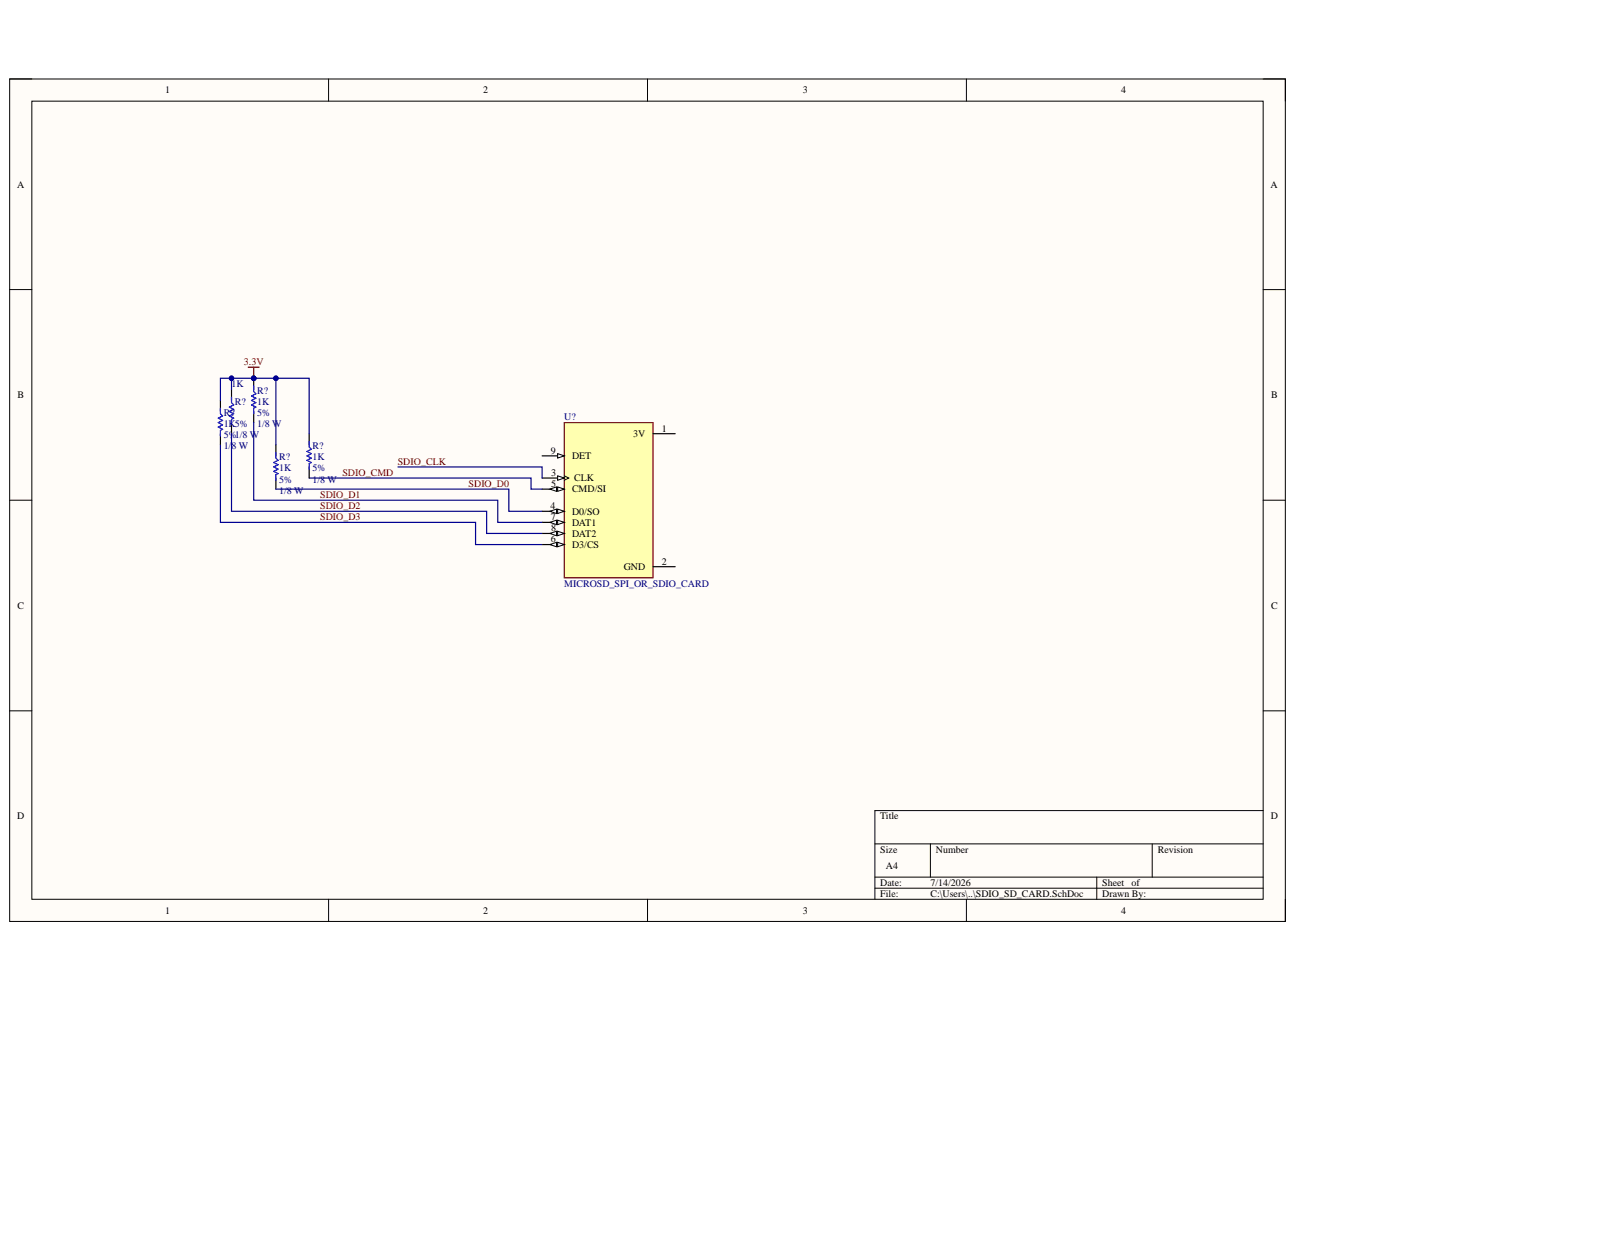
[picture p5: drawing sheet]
<svg xmlns="http://www.w3.org/2000/svg" width="349mm" height="270mm" viewBox="0 0 349 270" stroke-linecap="round" stroke-linejoin="round" font-family="sans-serif">
<path d="M2.1 17h274.7v181.5h-274.7z" fill-rule="evenodd" fill="#fffcf8"/>
<path d="M2.1 17h274.7v181.5h-274.7z" fill="none" stroke="#000" stroke-width=".22"/>
<path d="M6.9 21.8h265.1v171.9h-265.1z" fill-rule="evenodd" fill="#fffcf8"/>
<g fill="none" stroke="#000" stroke-width=".22">
<path d="M2.1 17h4.8M70.7 17v4.8M139.4 17v4.8M208.1 17v4.8M272 17h4.8v4.8M6.9 21.8h265.1v171.9h-265.1zM2.1 62.4h4.8M272 62.4h4.8M2.1 107.7h4.8M272 107.7h4.8M2.1 153.1h4.8M272 153.1h4.8"/>
<path d="M272 174.6h-83.6v19.1M70.8 193.7v4.8M139.4 193.7v4.8M188.4 181.8h83.6M188.4 188.9h83.6M188.4 191.3h83.6M200.3 181.8v7.1M208.1 193.7v4.8M236.2 188.9v4.8M248.1 181.8v7.1M276.8 193.7v4.8"/>
</g>
<path d="M121.5 91h19.1v33.4h-19.1z" fill-rule="evenodd" fill="#ffffb0"/>
<path d="M121.5 91h19.1v33.4h-19.1z" fill="none" stroke="#800000" stroke-width=".25"/>
<path d="M116.7 98.2h4.8" fill="none" stroke="#000" stroke-width=".25"/>
<path d="M120.1 97.7l1.4 .5-1.4 .5z" fill="#f8fcff"/>
<path d="M120.1 97.7l1.4 .5-1.4 .5z" fill="none" stroke="#000" stroke-width=".22"/>
<path d="M116.7 103h4.8" fill="none" stroke="#000" stroke-width=".25"/>
<path d="M120.1 102.5l1.4 .5-1.4 .4z" fill="#f8fcff"/>
<path d="M120.1 102.5l1.4 .5-1.4 .4zM121.5 102.5l1 .5-1 .4" fill="none" stroke="#000" stroke-width=".22"/>
<path d="M116.7 105.4h4.8" fill="none" stroke="#000" stroke-width=".25"/>
<path d="M120.1 104.9l1.4 .5-1.4 .4z" fill="#f8fcff"/>
<path d="M120.1 104.9l1.4 .5-1.4 .4z" fill="none" stroke="#000" stroke-width=".22"/>
<path d="M118.4 105.4l1.4-.5v.9z" fill="#f8fcff"/>
<path d="M118.4 105.4l1.4-.5v.9z" fill="none" stroke="#000" stroke-width=".22"/>
<path d="M116.7 110.1h4.8" fill="none" stroke="#000" stroke-width=".25"/>
<path d="M120.1 109.7l1.4 .4-1.4 .5z" fill="#f8fcff"/>
<path d="M120.1 109.7l1.4 .4-1.4 .5z" fill="none" stroke="#000" stroke-width=".22"/>
<path d="M118.4 110.1l1.4-.4v.9z" fill="#f8fcff"/>
<path d="M118.4 110.1l1.4-.4v.9z" fill="none" stroke="#000" stroke-width=".22"/>
<path d="M116.7 112.5h4.8" fill="none" stroke="#000" stroke-width=".25"/>
<path d="M120.1 112l1.4 .5-1.4 .5z" fill="#f8fcff"/>
<path d="M120.1 112l1.4 .5-1.4 .5z" fill="none" stroke="#000" stroke-width=".22"/>
<path d="M118.4 112.5l1.4-.5v1z" fill="#f8fcff"/>
<path d="M118.4 112.5l1.4-.5v1z" fill="none" stroke="#000" stroke-width=".22"/>
<path d="M116.7 114.9h4.8" fill="none" stroke="#000" stroke-width=".25"/>
<path d="M120.1 114.4l1.4 .5-1.4 .5z" fill="#f8fcff"/>
<path d="M120.1 114.4l1.4 .5-1.4 .5z" fill="none" stroke="#000" stroke-width=".22"/>
<path d="M118.4 114.9l1.4-.5v1z" fill="#f8fcff"/>
<path d="M118.4 114.9l1.4-.5v1z" fill="none" stroke="#000" stroke-width=".22"/>
<path d="M116.7 117.3h4.8" fill="none" stroke="#000" stroke-width=".25"/>
<path d="M120.1 116.8l1.4 .5-1.4 .5z" fill="#f8fcff"/>
<path d="M120.1 116.8l1.4 .5-1.4 .5z" fill="none" stroke="#000" stroke-width=".22"/>
<path d="M118.4 117.3l1.4-.5v1z" fill="#f8fcff"/>
<path d="M118.4 117.3l1.4-.5v1z" fill="none" stroke="#000" stroke-width=".22"/>
<path d="M140.6 93.4h4.8M140.6 122.1h4.8" fill="none" stroke="#000" stroke-width=".25"/>
<circle cx="54.6" cy="81.5" r=".48" fill="#000080"/>
<circle cx="54.6" cy="81.5" r=".48" fill="none" stroke="#000080" stroke-width=".22"/>
<path d="M54.6 81.5v2.4" fill="none" stroke="#000" stroke-width=".25"/>
<circle cx="54.6" cy="81.5" r=".48" fill="#000080"/>
<circle cx="54.6" cy="81.5" r=".48" fill="none" stroke="#000080" stroke-width=".22"/>
<path d="M47.5 86.3v2.3M47.5 93.4v2.4M49.8 83.9v2.4M49.8 91v2.4M54.6 88.6v2.4M59.4 95.8v2.4M59.4 103v2.4" fill="none" stroke="#000" stroke-width=".25"/>
<path d="M47.5 87.9v1.2l.4 .5-.9 .5 .9 .4-.9 .5 .9 .5-.9 .5 .9 .5-.4 .2v1.2M49.8 85.5v1.2l.5 .5-.9 .5 .9 .5-.9 .4 .9 .5-.9 .5 .9 .5-.5 .2v1.2M54.6 83.1v1.2l.5 .5-1 .5 1 .5-1 .5 1 .4-1 .5 1 .5-.5 .2v1.2M59.4 97.5v1.2l.5 .4-1 .5 1 .5-1 .5 1 .5-1 .4 1 .5-.5 .2v1.2" fill="none" stroke="#00f" stroke-width=".25"/>
<path d="M47.5 95.8v16.7h54.9v4.8h14.3M49.8 93.4v16.7h55v4.8h11.9M49.8 83.9v-2.4h9.6v14.3M54.6 91v16.7h52.6v4.8h9.5M59.4 105.4h50.2v4.7h7.1M85.7 100.6h31v2.4" fill="none" stroke="#000080" stroke-width=".25"/>
<circle cx="59.4" cy="81.5" r=".48" fill="#000080"/>
<circle cx="59.4" cy="81.5" r=".48" fill="none" stroke="#000080" stroke-width=".22"/>
<circle cx="54.6" cy="81.5" r=".48" fill="#000080"/>
<circle cx="54.6" cy="81.5" r=".48" fill="none" stroke="#000080" stroke-width=".22"/>
<circle cx="49.8" cy="81.5" r=".48" fill="#000080"/>
<circle cx="49.8" cy="81.5" r=".48" fill="none" stroke="#000080" stroke-width=".22"/>
<path d="M49.8 81.5h-2.3v4.8" fill="none" stroke="#000080" stroke-width=".25"/>
<circle cx="49.8" cy="81.5" r=".48" fill="#000080"/>
<circle cx="49.8" cy="81.5" r=".48" fill="none" stroke="#000080" stroke-width=".22"/>
<path d="M53.4 79.1h2.4M54.6 79.1v2.4" fill="none" stroke="#800000" stroke-width=".25"/>
<circle cx="54.6" cy="81.5" r=".48" fill="#000080"/>
<circle cx="54.6" cy="81.5" r=".48" fill="none" stroke="#000080" stroke-width=".22"/>
<path d="M59.4 81.5h7.2v11.9M66.6 103h47.7v2.4h2.4" fill="none" stroke="#000080" stroke-width=".25"/>
<path d="M66.6 93.4v2.4M66.6 100.6v2.4" fill="none" stroke="#000" stroke-width=".25"/>
<path d="M66.6 95.1v1.2l.4 .5-.9 .4 .9 .5-.9 .5 .9 .5-.9 .4 .9 .5-.4 .3v1.2" fill="none" stroke="#00f" stroke-width=".25"/>
<circle cx="59.4" cy="81.5" r=".48" fill="#000080"/>
<circle cx="59.4" cy="81.5" r=".48" fill="none" stroke="#000080" stroke-width=".22"/>
<g font-size="2.2">
<text x="35.6" y="20.1">1</text>
<text x="104.1" y="20.1">2</text>
<text x="172.9" y="20.1">3</text>
<text x="241.4" y="20.1">4</text>
<text x="3.7" y="40.4">A</text>
<text x="273.6" y="40.4">A</text>
<text x="3.8" y="85.8">B</text>
<text x="273.7" y="85.8">B</text>
<text x="136.3" y="94.1">3V</text>
<text x="142.5" y="93">1</text>
<text x="118.6" y="97.7">9</text>
<text x="123.2" y="98.9">DET</text>
<text x="118.6" y="104.9">5</text>
<text x="118.7" y="102.5">3</text>
<text x="123.2" y="106">CMD/SI</text>
<text x="123.6" y="103.7">CLK</text>
<text x="118.6" y="109.6">4</text>
<text x="118.6" y="112">7</text>
<text x="123.2" y="110.9">D0/SO</text>
<text x="123.2" y="113.2">DAT1</text>
<text x="118.6" y="116.8">6</text>
<text x="118.6" y="114.4">8</text>
<text x="123.2" y="115.6">DAT2</text>
<text x="123.2" y="118">D3/CS</text>
<text x="134.3" y="122.8">GND</text>
<text x="142.5" y="121.6">2</text>
<text x="3.8" y="131.1">C</text>
<text x="273.7" y="131.1">C</text>
<text x="3.7" y="176.5">D</text>
<text x="189.5" y="176.5">Title</text>
<text x="273.6" y="176.5">D</text>
<text x="189.5" y="183.7">Size</text>
<text x="201.5" y="183.7">Number</text>
<text x="249.3" y="183.7">Revision</text>
<text x="189.5" y="190.8">Date:</text>
<text x="190.8" y="187.2">A4</text>
<text x="200.3" y="190.8">7/14/2026</text>
<text x="237.3" y="190.8">Sheet</text>
<text x="243.7" y="190.8">of</text>
<text x="35.6" y="196.8">1</text>
<text x="104.1" y="196.8">2</text>
<text x="172.9" y="196.8">3</text>
<text x="189.5" y="193.2">File:</text>
<text x="200.3" y="193.2">C:\Users\..\SDIO_SD_CARD.SchDoc</text>
<text x="237.3" y="193.2">Drawn By:</text>
<text x="241.4" y="196.8">4</text>
</g>
<g font-size="2.2" fill="#000080">
<text x="49.9" y="83.4">1K</text>
<text x="48.2" y="89.6">R?</text>
<text x="50.6" y="87.2">R?</text>
<text x="55.4" y="87.2">1K</text>
<text x="55.4" y="89.6">5%</text>
<text x="55.4" y="84.8">R?</text>
<text x="48.2" y="92">1K5%</text>
<text x="48.2" y="94.3">5%1/8 W</text>
<text x="55.4" y="92">1/8 W</text>
<text x="121.5" y="90.5">U?</text>
<text x="48.2" y="96.8">1/8 W</text>
<text x="60.1" y="101.5">1K</text>
<text x="60.1" y="99.2">R?</text>
<text x="67.3" y="99.2">1K</text>
<text x="67.3" y="101.5">5%</text>
<text x="67.3" y="96.8">R?</text>
<text x="60.1" y="103.9">5%</text>
<text x="60.1" y="106.3">1/8 W</text>
<text x="67.3" y="103.9">1/8 W</text>
<text x="121.5" y="126.4">MICROSD_SPI_OR_SDIO_CARD</text>
</g>
<g font-size="2.2" fill="#800000">
<text x="52.5" y="78.6">3.3V</text>
<text x="85.6" y="100.1">SDIO_CLK</text>
<text x="69" y="107.3">SDIO_D1</text>
<text x="73.7" y="102.5">SDIO_CMD</text>
<text x="100.9" y="104.9">SDIO_D0</text>
<text x="69" y="109.6">SDIO_D2</text>
<text x="69" y="112">SDIO_D3</text>
</g>
</svg>
